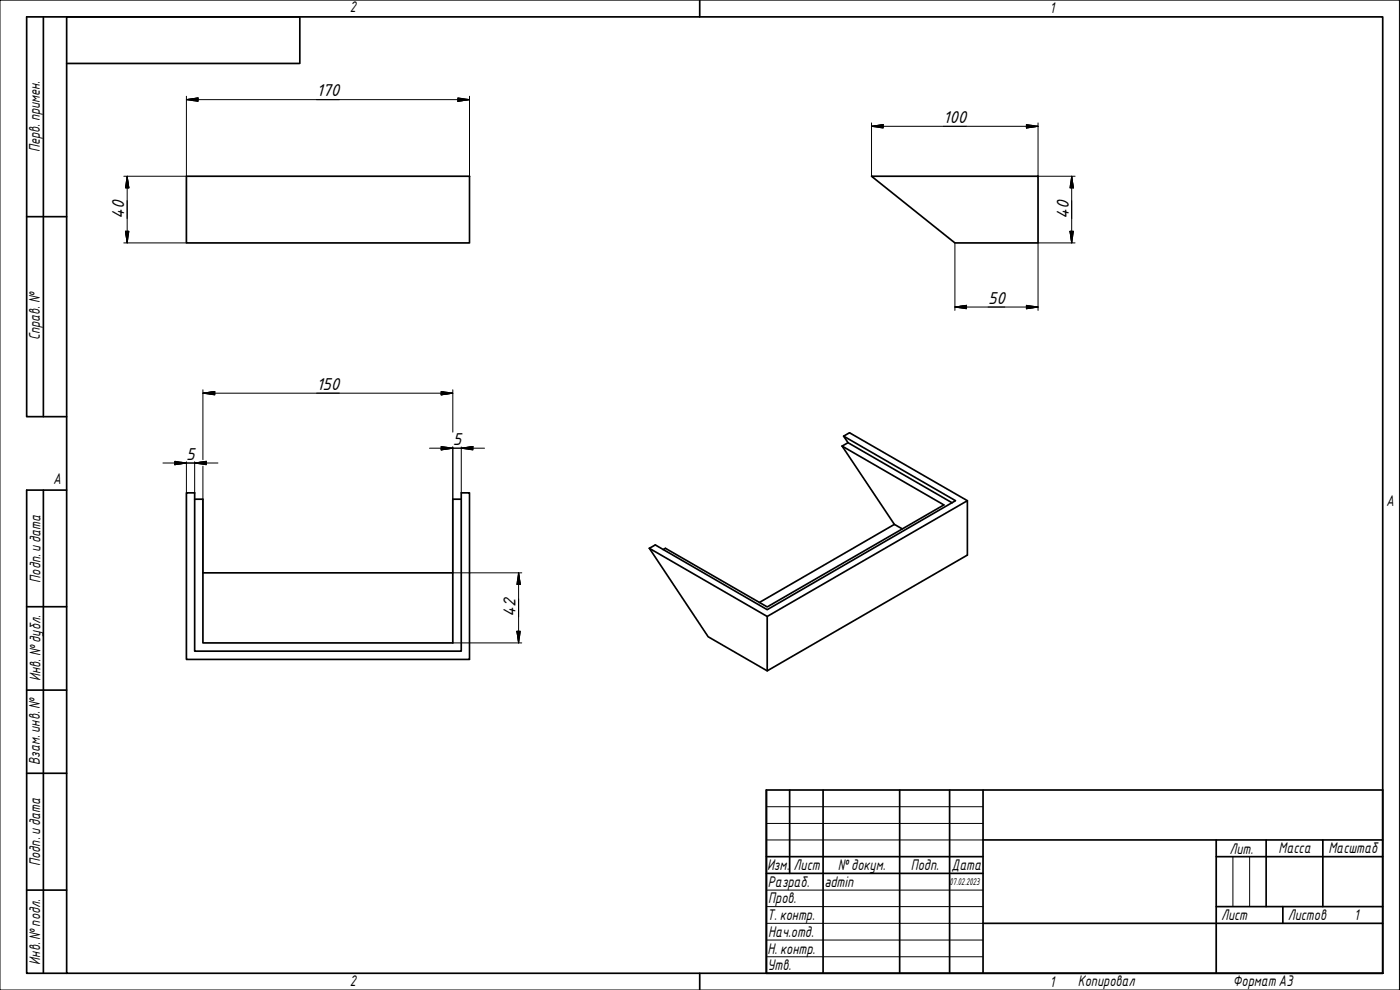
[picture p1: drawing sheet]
<svg xmlns="http://www.w3.org/2000/svg" width="420mm" height="297mm" viewBox="0 0 420 297" stroke-linecap="round" stroke-linejoin="round" font-family="sans-serif">
<g fill="none" stroke="#000" stroke-width=".51">
<path d="M55.9 52.9h85v20h-85zM261.6 52.9h49.9v20h-24.9zM252.7 133.8l30.6 17.7-53 30.6-30.6-17.6-.7 .4M252.7 133.8l15.7 23.5M253.2 130.9l33.6 19.3-56.5 32.7-33.6-19.4-1.8 1M254.5 132.8l-1.3-1.9 1.8-1.1 35.3 20.4M254.5 132.8l31.3 18.1M254.5 132.8l-1.8 1M55.9 147.9h2.5v47.5h80v-47.5h2.5v50h-85zM58.4 149.8h2.5v43.1h75v-43.1h2.5M270.8 158.7l-2.4-1.4-40.5 23.5M60.9 171.9h75"/>
<path d="M194.9 164.5l17.6 26.6 17.8 10.2 60-34.8v-16.3l-60 34.8M194.9 164.5l35.4 20.5v16.3"/>
</g>
<path d="M20 5.1h395v286.9h-395zM210 0v5.1M210 292v5" fill="none" stroke="#000" stroke-width=".51"/>
<path d="M0 0h420v297h-420z" fill="none" stroke="#000" stroke-width=".3"/>
<g fill="none" stroke="#000" stroke-width=".51">
<path d="M230 237h185v55h-185zM237 237v25.1M247 237v55M270 237v55M285 237v55M295 237v55M230 257h65M295 252h120M365 257h50M365 252v40M380 252v20M397 252v20"/>
<path d="M230 262.1h65M295 277h120M365 272h50M385 272v5"/>
</g>
<path d="M230 242h65M230 247.1h65M230 252h65M370 257v15M375 257v15M230 267.1h65M230 272h65M230 277h65M230 282.1h65M230 287.1h65" fill="none" stroke="#000" stroke-width=".3"/>
<path d="M13 5.1v119.9M20 19h70v-13.9h-82v119.9h12M8 65h12M13 147.1v144.9M20 147.1h-12v144.9h12M8 182h12M8 207.1h12M8 232h12M8 267.1h12" fill="none" stroke="#000" stroke-width=".51"/>
<g fill="none" stroke="#000" stroke-width=".3">
<path d="M55.9 29.9l3.5-.5v1zM55.9 28.9v24h-18.8M55.9 29.9h85M137.4 29.4l3.5 .5-3.5 .5zM140.9 28.9v24M261.6 37.9l3.4-.5v1zM261.6 37.9h49.9M261.6 36.9v16M308 37.4l3.5 .5-3.5 .5zM311.5 36.9v16h11.1M38.2 52.9l.5 3.5h-1zM38.2 52.9v20"/>
<path d="M321.6 52.9l.5 3.5h-1zM321.6 52.9v20M37.1 72.9h18.8M37.7 69.4h1l-.5 3.5zM286.6 72.9v20.2M321.1 69.4h1l-.5 3.5zM322.6 72.9h-11.1v20.2M286.6 92.1l3.5-.5v1zM286.6 92.1h24.9M308 91.6l3.5 .5-3.5 .5zM60.9 118l3.6-.5v1zM60.9 118h75"/>
<path d="M60.9 117v20.9M132.4 117.5l3.5 .5-3.5 .5zM135.9 117v12.7M48.9 138.9h16.5M52.5 138.4l3.4 .5-3.4 .5zM55.9 138.5v9.4M58.4 138.9l3.5-.5v1zM58.4 138.5v9.4M60.9 139.9v32M128.9 134.5h9.5M132.4 134l3.5 .5-3.5 .5zM135.9 134.5h9.5"/>
<path d="M135.9 134.1v37.8h20.7M138.4 134.5l3.5-.5v1zM138.4 134.1v13.8M155.6 171.9l.5 3.5h-1zM155.6 171.9v21M135.9 192.9h20.7M155.1 189.4h1l-.5 3.5z"/>
</g>
<g fill="#000" stroke="#000" stroke-width=".3">
<path d="M55.9 29.9l3.5-.5zM55.9 29.9l3.5-.5v1zM137.4 30.4l3.5-.5zM137.4 29.4l3.5 .5-3.5 .5zM261.6 37.9l3.4-.5zM261.6 37.9l3.4-.5v1zM308 38.4l3.5-.5zM308 37.4l3.5 .5-3.5 .5zM38.2 52.9l.5 3.5zM38.2 52.9l.5 3.5h-1zM321.6 52.9l.5 3.5zM321.6 52.9l.5 3.5h-1z"/>
<path d="M37.7 69.4l.5 3.5zM37.7 69.4h1l-.5 3.5zM321.1 69.4l.5 3.5zM321.1 69.4h1l-.5 3.5zM286.6 92.1l3.5-.5zM286.6 92.1l3.5-.5v1zM308 92.6l3.5-.5zM308 91.6l3.5 .5-3.5 .5zM60.9 118l3.6-.5zM60.9 118l3.6-.5v1zM132.4 118.5l3.5-.5zM132.4 117.5l3.5 .5-3.5 .5z"/>
<path d="M52.5 139.4l3.4-.5zM52.5 138.4l3.4 .5-3.4 .5zM58.4 138.9l3.5-.5zM58.4 138.9l3.5-.5v1zM132.4 135l3.5-.5zM132.4 134l3.5 .5-3.5 .5zM138.4 134.5l3.5-.5zM138.4 134.5l3.5-.5v1zM155.6 171.9l.5 3.5zM155.6 171.9l.5 3.5h-1zM155.1 189.4l.5 3.5zM155.1 189.4h1l-.5 3.5z"/>
</g>
<g font-size="5">
<text x="95" y="28.9">170</text>
<text x="283.1" y="37">100</text>
<text x="37.3" y="65.6" transform="rotate(-90 37.3 65.6)">40</text>
<text x="320.8" y="65.6" transform="rotate(-90 320.8 65.6)">40</text>
<text x="296.5" y="91.2">50</text>
<text x="95" y="117.1">150</text>
<text x="135.9" y="133.7">5</text>
<text x="55.9" y="138">5</text>
<text x="154.7" y="185.1" transform="rotate(-90 154.7 185.1)">42</text>
</g>
<g font-size="4.4">
<text x="105" y="3.7">2</text>
<text x="315" y="3.8">1</text>
<text x="11.9" y="45.6" transform="rotate(-90 11.9 45.6)">Перв. примен.</text>
<text x="12" y="102.2" transform="rotate(-90 12 102.2)">Справ. №</text>
<text x="16" y="145.2">A</text>
<text x="416" y="151.7">A</text>
<text x="12.2" y="174.8" transform="rotate(-90 12.2 174.8)">Подп. идата</text>
<text x="12.2" y="204.3" transform="rotate(-90 12.2 204.3)">Инв. №дубл.</text>
<text x="12" y="229.5" transform="rotate(-90 12 229.5)">Взам. инв. №</text>
<text x="369" y="256.1">Лит.</text>
<text x="383.7" y="256.1">Масса</text>
<text x="398.7" y="256.1">Масштаб</text>
<text x="12.1" y="259.8" transform="rotate(-90 12.1 259.8)">Подп. идата</text>
<text x="230.2" y="261.1">Изм.</text>
<text x="238.2" y="261.1">Лист</text>
<text x="251.5" y="261">№докум.</text>
<text x="273.4" y="261.2">Подп.</text>
<text x="285.6" y="261.2">Дата</text>
<text x="230.4" y="266.1">Разраб.</text>
<text x="247.4" y="266.1">admin</text>
<text x="230.6" y="271.1">Пров.</text>
<text x="230.3" y="276.1">Т. контр.</text>
<text x="230.5" y="281.1">Нач.отд.</text>
<text x="366.5" y="276.1">Лист</text>
<text x="386.5" y="276.1">Листов</text>
<text x="406.4" y="276">1</text>
<text x="230.4" y="286.1">Н. контр.</text>
<text x="12.1" y="289.4" transform="rotate(-90 12.1 289.4)">Инв. №подл.</text>
<text x="230.3" y="291.1">Утв.</text>
<text x="105" y="295.9">2</text>
<text x="315" y="296.1">1</text>
<text x="323.5" y="295.8">Копировал</text>
<text x="370" y="295.8">Формат А3</text>
</g>
<text font-size="2.8" x="285" y="265.5">07.02.2023</text>
</svg>
